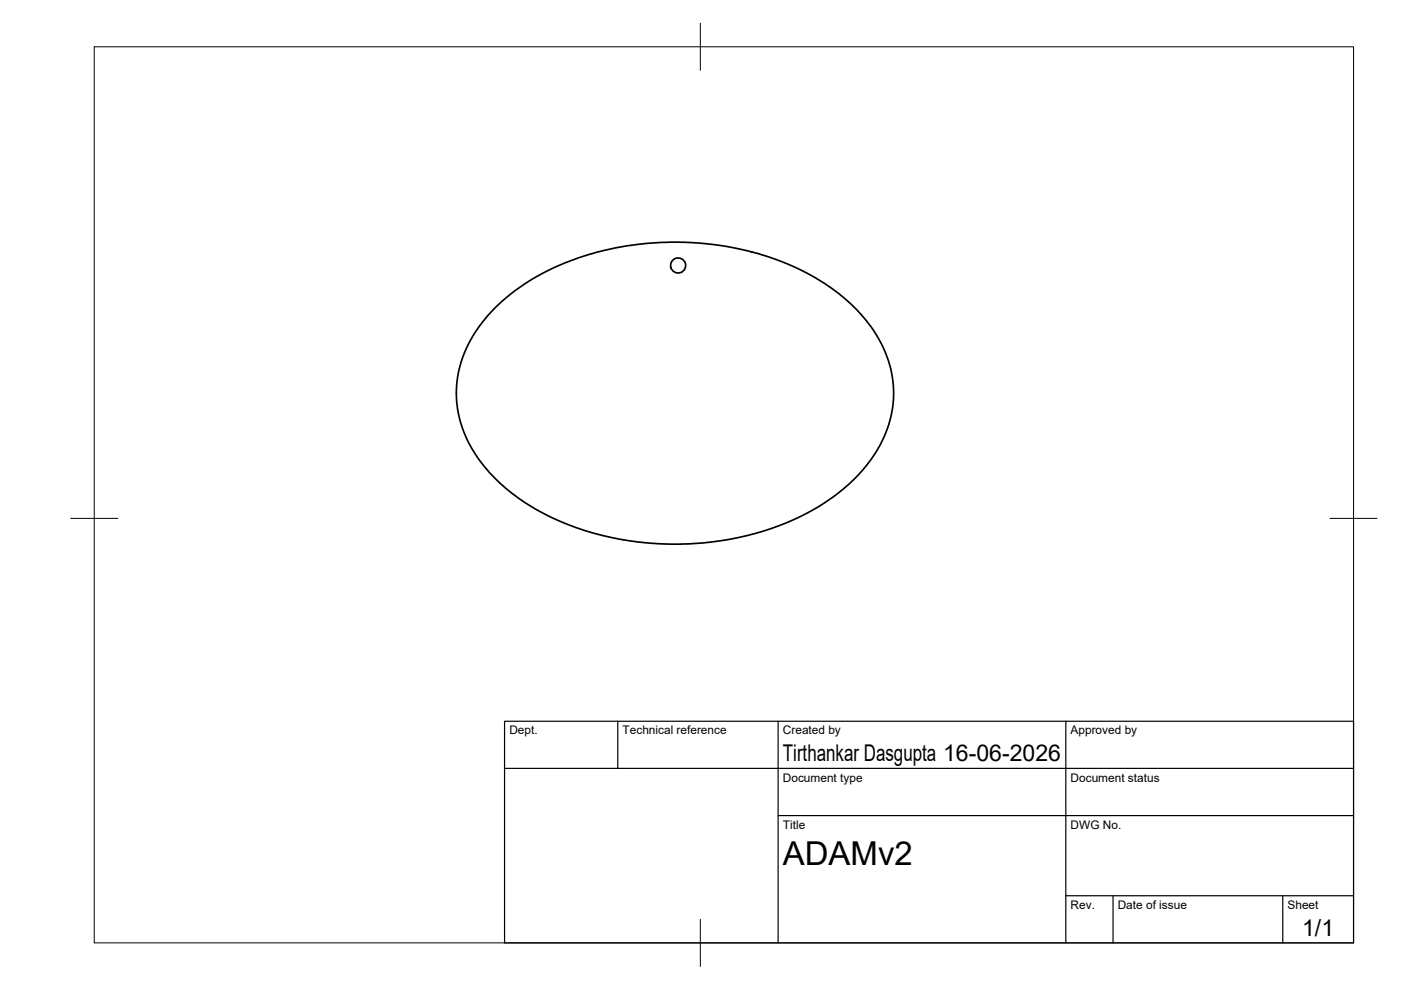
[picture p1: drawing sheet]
<svg xmlns="http://www.w3.org/2000/svg" width="297mm" height="210mm" viewBox="0 0 297 210" stroke-linecap="round" stroke-linejoin="round" font-family="sans-serif">
<!-- layer: Visible -->
<g fill="none" stroke="#000" stroke-width=".36">
<path d="M104.9 65.3a50.4 50.4 0 0 1 27.1-13l4.8-.7 5.3-.3 4.8 .1 3.9 .4 4.3 .6 5.7 1.4 4.6 1.5 3.5 1.5a37.4 37.4 0 0 1 18 16.2l1.2 2.7 .8 2.6 .4 2.4 .2 2.1-.2 3.2-.4 2.3-.9 2.8-1 2.5a36.8 36.8 0 0 1-17.6 16l-5.8 2.4-5.5 1.6-4.3 .9-3.4 .5-6.3 .4-4.3-.1-3.4-.3-6.2-.9-3.3-.8-3.8-1.1-5.3-2.1a37.7 37.7 0 0 1-18.4-16.2l-1-2.2-1-3-.4-2.2-.2-2.6 .1-2.9 .4-2.6 .9-2.8 1.1-2.7a30.3 30.3 0 0 1 5.6-7.6z"/>
<circle cx="143.8" cy="56.3" r="1.6"/>
</g>
<!-- layer: BORDER -->
<path d="M20 9.9h267v190h-267zM148.5 4.9v10M15 109.9h10M282 109.9h10M148.5 194.9v10" fill="none" stroke="#000" stroke-width=".21"/>
<!-- layer: TITLEBLOCK -->
<path d="M107 152.9h180v47h-180zM131 152.9v10M165 152.9v47M226 152.9v47M107 162.9h180M165 172.9h122M226 189.9h61M236 189.9v10M272 189.9v10" fill="none" stroke="#000" stroke-width=".25"/>
<text font-size="7" x="166" y="183.4">ADAMv2</text>
<g font-size="4.9">
<text x="166" y="161.4">Tirthankar Dasgupta 16-06-2026</text>
<text x="276.1" y="198.6">1/1</text>
</g>
<g font-size="2.5">
<text x="108" y="155.7">Dept.</text>
<text x="132" y="155.7">Technical reference</text>
<text x="166" y="155.7">Created by</text>
<text x="227" y="155.7">Approved by</text>
<text x="166" y="165.7">Document type</text>
<text x="227" y="165.7">Document status</text>
<text x="166" y="175.7">Title</text>
<text x="227" y="175.7">DWG No.</text>
<text x="227" y="192.7">Rev.</text>
<text x="237" y="192.7">Date of issue</text>
<text x="273" y="192.7">Sheet</text>
</g>
</svg>
